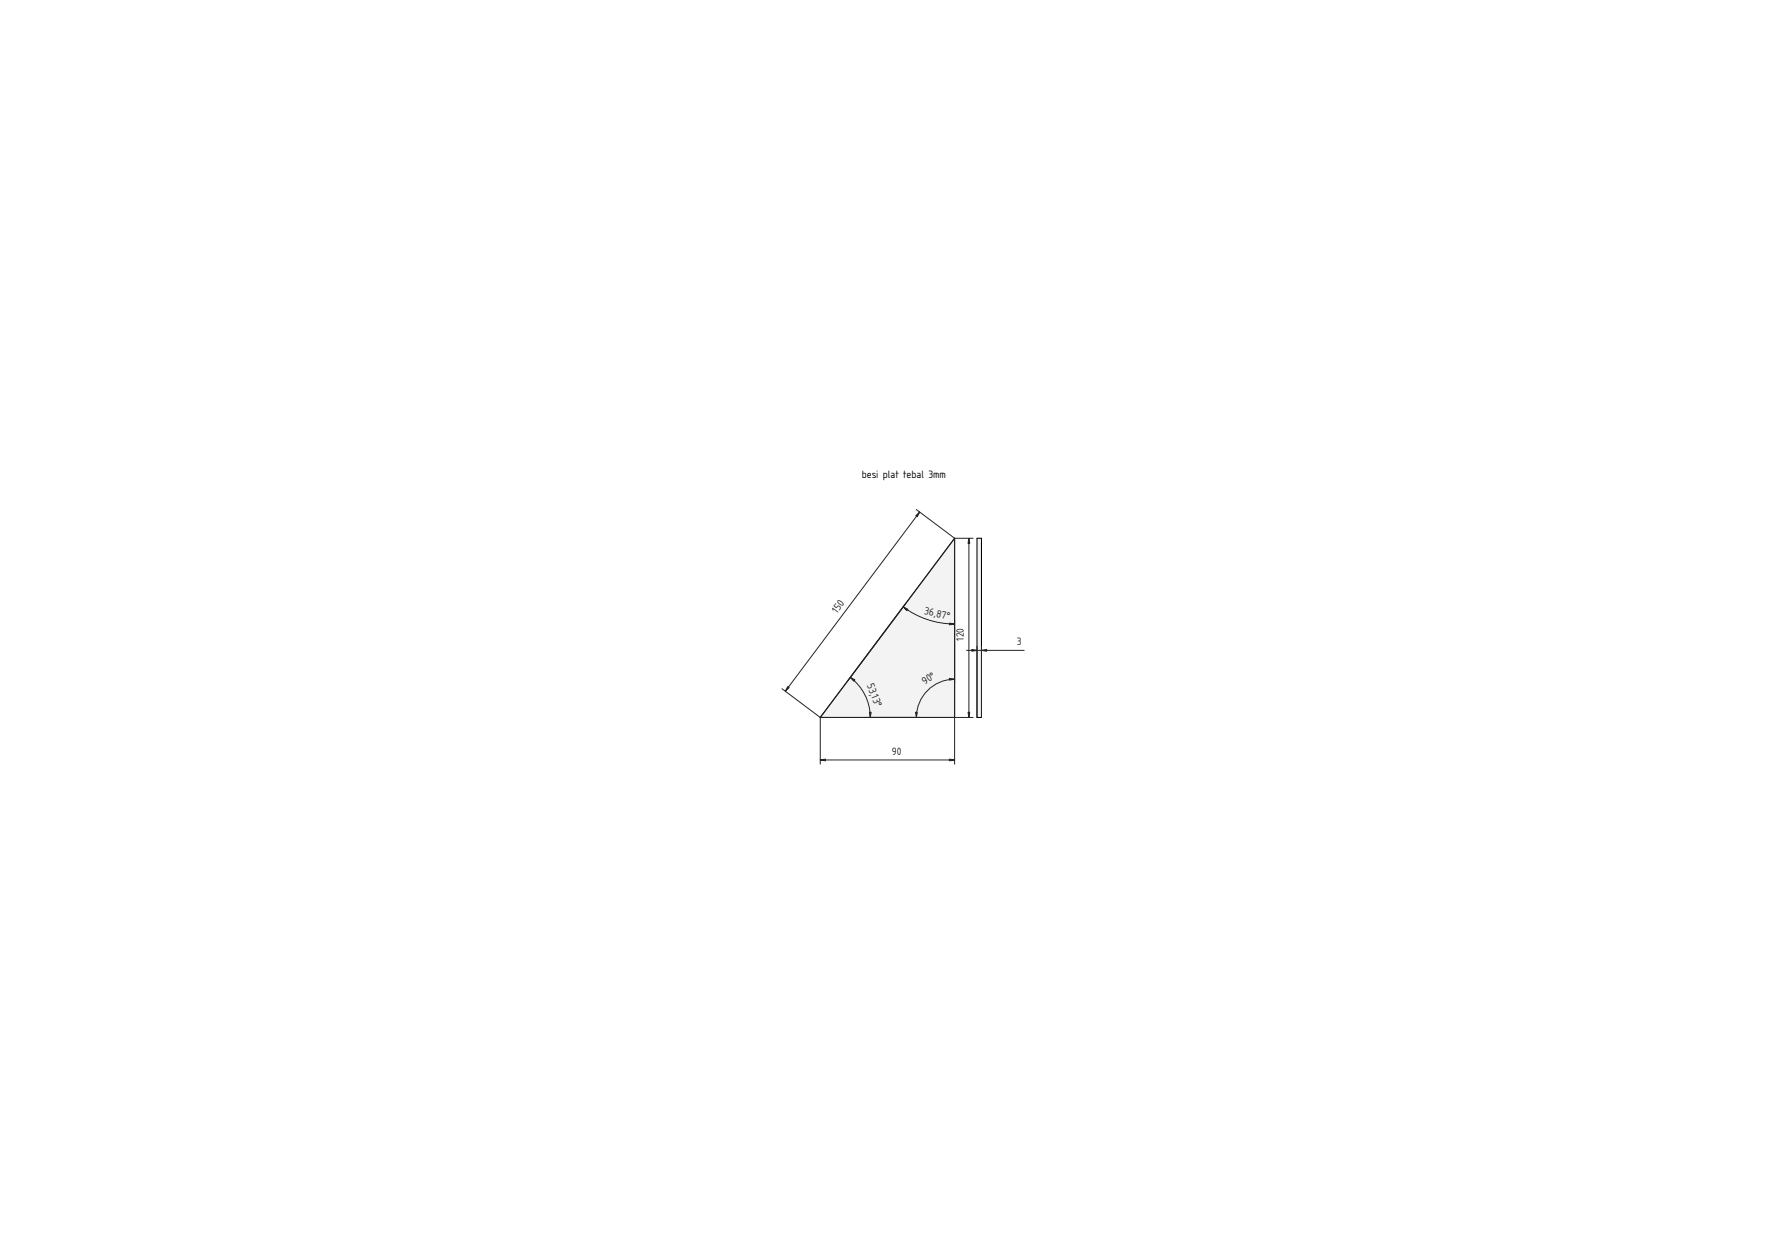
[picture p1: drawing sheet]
<svg xmlns="http://www.w3.org/2000/svg" width="1189mm" height="841mm" viewBox="0 0 1189 841" stroke-linecap="round" stroke-linejoin="round" font-family="sans-serif">
<path d="M639 360v120h-90z" fill="#f1f3f5"/>
<path d="M639 360v120h-90z" fill="none" stroke="#000" stroke-width=".7"/>
<g fill="none" stroke="#212529" stroke-width=".67">
<path d="M614 341l25 19M616 343l-90 120M639 360v152M639 360h13M639 360l-71 96M649 360v120M605 406a57 57 0 0 0 34 12M607 404l-58 76M569 454a33 33 0 0 1 14 26M639 455a26 26 0 0 0-25 25M524 461l25 19M549 480v32"/>
<path d="M549 480h103M549 509h90"/>
</g>
<g fill="#212529" stroke="#212529" stroke-width=".67">
<path d="M613 345l3-2-2 3z"/>
<path d="M528 460h1l-3 3z"/>
<path d="M549 509l4-1v1z"/>
<path d="M636 508l3 1h-3z"/>
<path d="M648 477h2l-1 3z"/>
<path d="M649 360l1 4h-2z"/>
<path d="M636 454l3 1h-3z"/>
<path d="M613 477h1v3z"/>
<path d="M582 477h1v3z"/>
<path d="M569 454l4 1-1 1z"/>
<path d="M636 417l3 1h-3z"/>
<path d="M605 406l3 2-1 1z"/>
</g>
<path d="M654 360h3v120h-3z" fill-rule="evenodd" fill="#f1f3f5"/>
<path d="M654 360h3v120h-3z" fill="none" stroke="#000" stroke-width=".7"/>
<path d="M647 435h39M654 433v47M657 433v47" fill="none" stroke="#212529" stroke-width=".67"/>
<g fill="#212529" stroke="#212529" stroke-width=".67">
<path d="M657 435h4v1z"/>
<path d="M651 435h3l-3 1z"/>
</g>
<text font-size="6.7" x="577" y="320">besi plat tebal 3mm</text>
<g font-size="6.7" fill="#212529">
<text x="561" y="411" transform="rotate(-53 561 411)">150</text>
<text x="619" y="411" transform="rotate(12 619 411)">36,87°</text>
<text x="646" y="429" transform="rotate(-90 646 429)">120</text>
<text x="681" y="432">3</text>
<text x="580" y="459" transform="rotate(68 580 459)">53,13°</text>
<text x="619" y="459" transform="rotate(-33 619 459)">90°</text>
<text x="597" y="505">90</text>
</g>
</svg>
